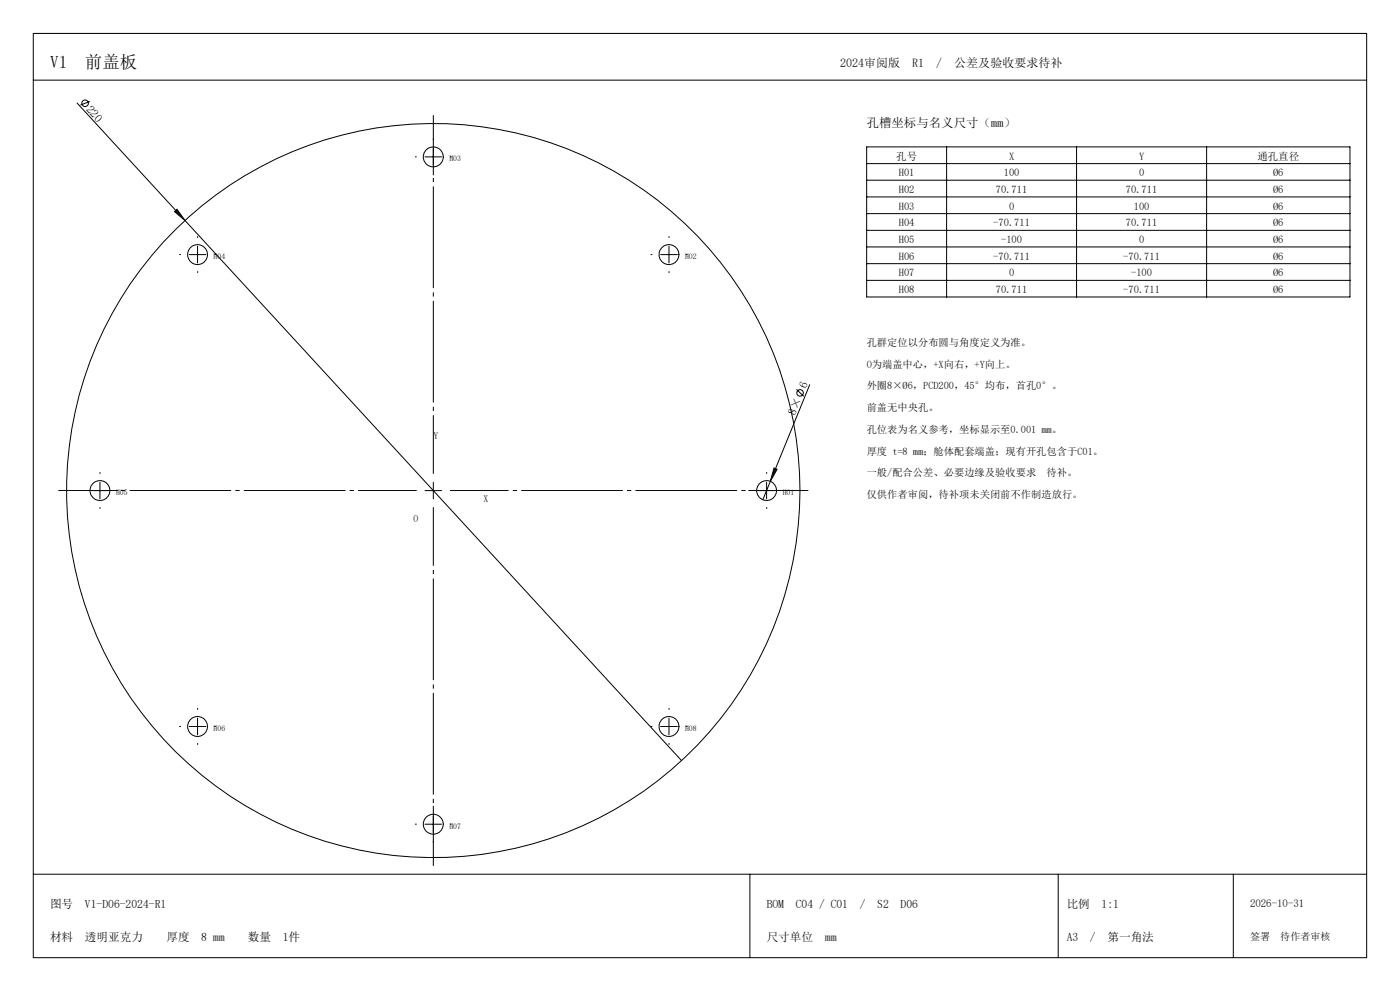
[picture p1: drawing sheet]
<svg xmlns="http://www.w3.org/2000/svg" width="420mm" height="297mm" viewBox="0 0 420 297" stroke-linecap="round" stroke-linejoin="round" font-family="sans-serif">
<g fill="none" stroke="#000" stroke-width=".3">
<path d="M10 10h400v277h-400zM10 24h400M23.1 30.9l32.4 35.2M27 30.4l-2.9 1.1M127.5 47h5M130 44.5v5M260 44h145v45h-145zM260 49h145M260 54h145M260 59h145M284 44v45M323 44v45"/>
<path d="M362 44v45M52.4 63.4l.7-.7 2.4 3.4zM55.5 66.1l149 161.9M56.8 76.3h5M59.3 73.8v5M198.2 76.3h5M200.7 73.8v5M260 64h145M260 69h145M260 74h145M260 79h145M260 84h145"/>
<path d="M238.9 116.7l2.2 2.1M242.9 115.3l-11.8 28.9M27.5 147h5M30 144.5v5M127.5 147h5M130 144.5v5M227.5 147h5M230 144.5v5M231.1 144.2l-2.3 5.6M232.2 140.3l.9 .3-2 3.6zM56.8 217.7h5M59.3 215.2v5"/>
<path d="M198.2 217.7h5M200.7 215.2v5M127.5 247h5M130 244.5v5M10 262h400M225 262v25M317.5 262v25M370 262v25"/>
<circle cx="25.5" cy="30.9" r=".98"/>
<circle cx="130" cy="47" r="3"/>
<circle cx="59.3" cy="76.3" r="3"/>
<circle cx="200.7" cy="76.3" r="3"/>
<circle cx="240" cy="117.7" r=".98"/>
<circle cx="30" cy="147" r="3"/>
<circle cx="130" cy="147" r="110"/>
<circle cx="230" cy="147" r="2.99"/>
<circle cx="59.3" cy="217.7" r="3"/>
<circle cx="200.7" cy="217.7" r="3"/>
<circle cx="130" cy="247" r="3"/>
</g>
<path d="M125 147h-107.5M130 142v-107.5M130 152v107.5M135 147h107.5" fill="none" stroke="#000" stroke-width=".3" stroke-dasharray="30.5 1.3 1.3 1.3" stroke-dashoffset="12.9" stroke-linecap="butt"/>
<g fill="none" stroke="#000" stroke-width=".3" stroke-dasharray="30.5 1.3 1.3 1.3" stroke-linecap="butt">
<path d="M125 47h-.5M130 42v-.5M130 52v.5M135 47h.5M54.3 76.3h-.5M59.3 71.3v-.5M64.3 76.3h.5M195.7 76.3h-.5M200.7 71.3v-.5M205.7 76.3h.5M59.3 81.3v.5M200.7 81.3v.5"/>
<path d="M25 147h-.5M30 142v-.5M30 152v.5M35 147h.5M225 147h-.5M230 142v-.5M230 152v.5M235 147h.5M54.3 217.7h-.5M59.3 212.7v-.5M64.3 217.7h.5M195.7 217.7h-.5"/>
<path d="M200.7 212.7v-.5M205.7 217.7h.5M59.3 222.7v.5M200.7 222.7v.5M125 247h-.5M130 242v-.5M130 252v.5M135 247h.5"/>
</g>
<path d="M52.4 63.4l.7-.7 2.4 3.4zM232.2 140.3l.9 .3-2 3.6z" fill="#000"/>
<g font-size="5.2">
<text x="15" y="20.3">V1</text>
<text x="25.5" y="20.3">前盖板</text>
</g>
<text font-size="3.7" x="260" y="38.2">孔槽坐标与名义尺寸（mm）</text>
<g font-size="3.6">
<text x="252" y="20.1">2024审阅版</text>
<text x="273.6" y="20.1">R1</text>
<text x="280.9" y="20.1">/</text>
<text x="286.3" y="20.1">公差及验收要求待补</text>
</g>
<g font-size="3.5">
<text x="25.7" y="33" transform="rotate(47 25.7 33)">220</text>
<text x="241.8" y="116.7" transform="rotate(-68 241.8 116.7)">6</text>
<text x="238.6" y="124.6" transform="rotate(-68 238.6 124.6)">8×</text>
<text x="15" y="272">图号</text>
<text x="25.5" y="272">V1-D06-2024-R1</text>
<text x="230" y="272">BOM</text>
<text x="238.7" y="272">C04 / C01</text>
<text x="257.9" y="272">/</text>
<text x="263.2" y="272">S2</text>
<text x="270.2" y="272">D06</text>
<text x="320" y="272">比例</text>
<text x="330.5" y="272">1:1</text>
<text x="15" y="282">材料</text>
<text x="25.5" y="282">透明亚克力</text>
<text x="49.9" y="282">厚度</text>
<text x="60.4" y="282">8 mm</text>
<text x="74.4" y="282">数量</text>
<text x="84.8" y="282">1件</text>
<text x="230" y="282">尺寸单位</text>
<text x="247.5" y="282">mm</text>
<text x="320" y="282">A3</text>
<text x="327" y="282">/</text>
<text x="332.2" y="282">第一角法</text>
</g>
<text font-size="3.3" x="375" y="271.8">2026-10-31</text>
<g font-size="3.1">
<text x="268.9" y="47.8">孔号</text>
<text x="302.7" y="47.8">X</text>
<text x="341.7" y="47.8">Y</text>
<text x="377.2" y="47.8">通孔直径</text>
<text x="269.6" y="52.8">H01</text>
<text x="301.1" y="52.8">100</text>
<text x="341.7" y="52.8">0</text>
<text x="381.9" y="52.8">Ø6</text>
<text x="269.6" y="57.8">H02</text>
<text x="298.8" y="57.8">70.711</text>
<text x="337.8" y="57.8">70.711</text>
<text x="381.9" y="57.8">Ø6</text>
<text x="269.6" y="62.8">H03</text>
<text x="302.7" y="62.8">0</text>
<text x="340.1" y="62.8">100</text>
<text x="381.9" y="62.8">Ø6</text>
<text x="269.6" y="67.8">H04</text>
<text x="298" y="67.8">-70.711</text>
<text x="337.8" y="67.8">70.711</text>
<text x="381.9" y="67.8">Ø6</text>
<text x="269.6" y="72.8">H05</text>
<text x="269.6" y="77.8">H06</text>
<text x="298" y="77.8">-70.711</text>
<text x="300.4" y="72.8">-100</text>
<text x="337" y="77.8">-70.711</text>
<text x="341.7" y="72.8">0</text>
<text x="381.9" y="72.8">Ø6</text>
<text x="381.9" y="77.8">Ø6</text>
<text x="269.6" y="82.8">H07</text>
<text x="302.7" y="82.8">0</text>
<text x="339.4" y="82.8">-100</text>
<text x="381.9" y="82.8">Ø6</text>
<text x="269.6" y="87.8">H08</text>
<text x="298.8" y="87.8">70.711</text>
<text x="337" y="87.8">-70.711</text>
<text x="381.9" y="87.8">Ø6</text>
<text x="260" y="103.7">孔群定位以分布圆与角度定义为准。</text>
<text x="260" y="110.2">O为端盖中心，+X向右，+Y向上。</text>
<text x="260" y="116.7">外圈8×Ø6，PCD200，45°均布，首孔0°。</text>
<text x="260" y="123.2">前盖无中央孔。</text>
<text x="260" y="129.7">孔位表为名义参考，坐标显示至0.001 mm。</text>
<text x="260" y="136.2">厚度 t=8 mm；舱体配套端盖；现有开孔包含于C01。</text>
<text x="260" y="142.7">一般/配合公差、必要边缘及验收要求</text>
<text x="314" y="142.7">待补。</text>
<text x="260" y="149.2">仅供作者审阅，待补项未关闭前不作制造放行。</text>
</g>
<g font-size="3">
<text x="375" y="281.7">签署</text>
<text x="384.1" y="281.7">待作者审核</text>
</g>
<g font-size="2.9">
<text x="130" y="131.6">Y</text>
<text x="145" y="150.6">X</text>
<text x="124" y="156.6">O</text>
</g>
<g font-size="2.3">
<text x="134.8" y="48.4">H03</text>
<text x="64.1" y="77.7">H04</text>
<text x="205.5" y="77.7">H02</text>
<text x="34.8" y="148.4">H05</text>
<text x="234.8" y="148.4">H01</text>
<text x="64.1" y="219.1">H06</text>
<text x="205.5" y="219.1">H08</text>
<text x="134.8" y="248.4">H07</text>
</g>
</svg>
